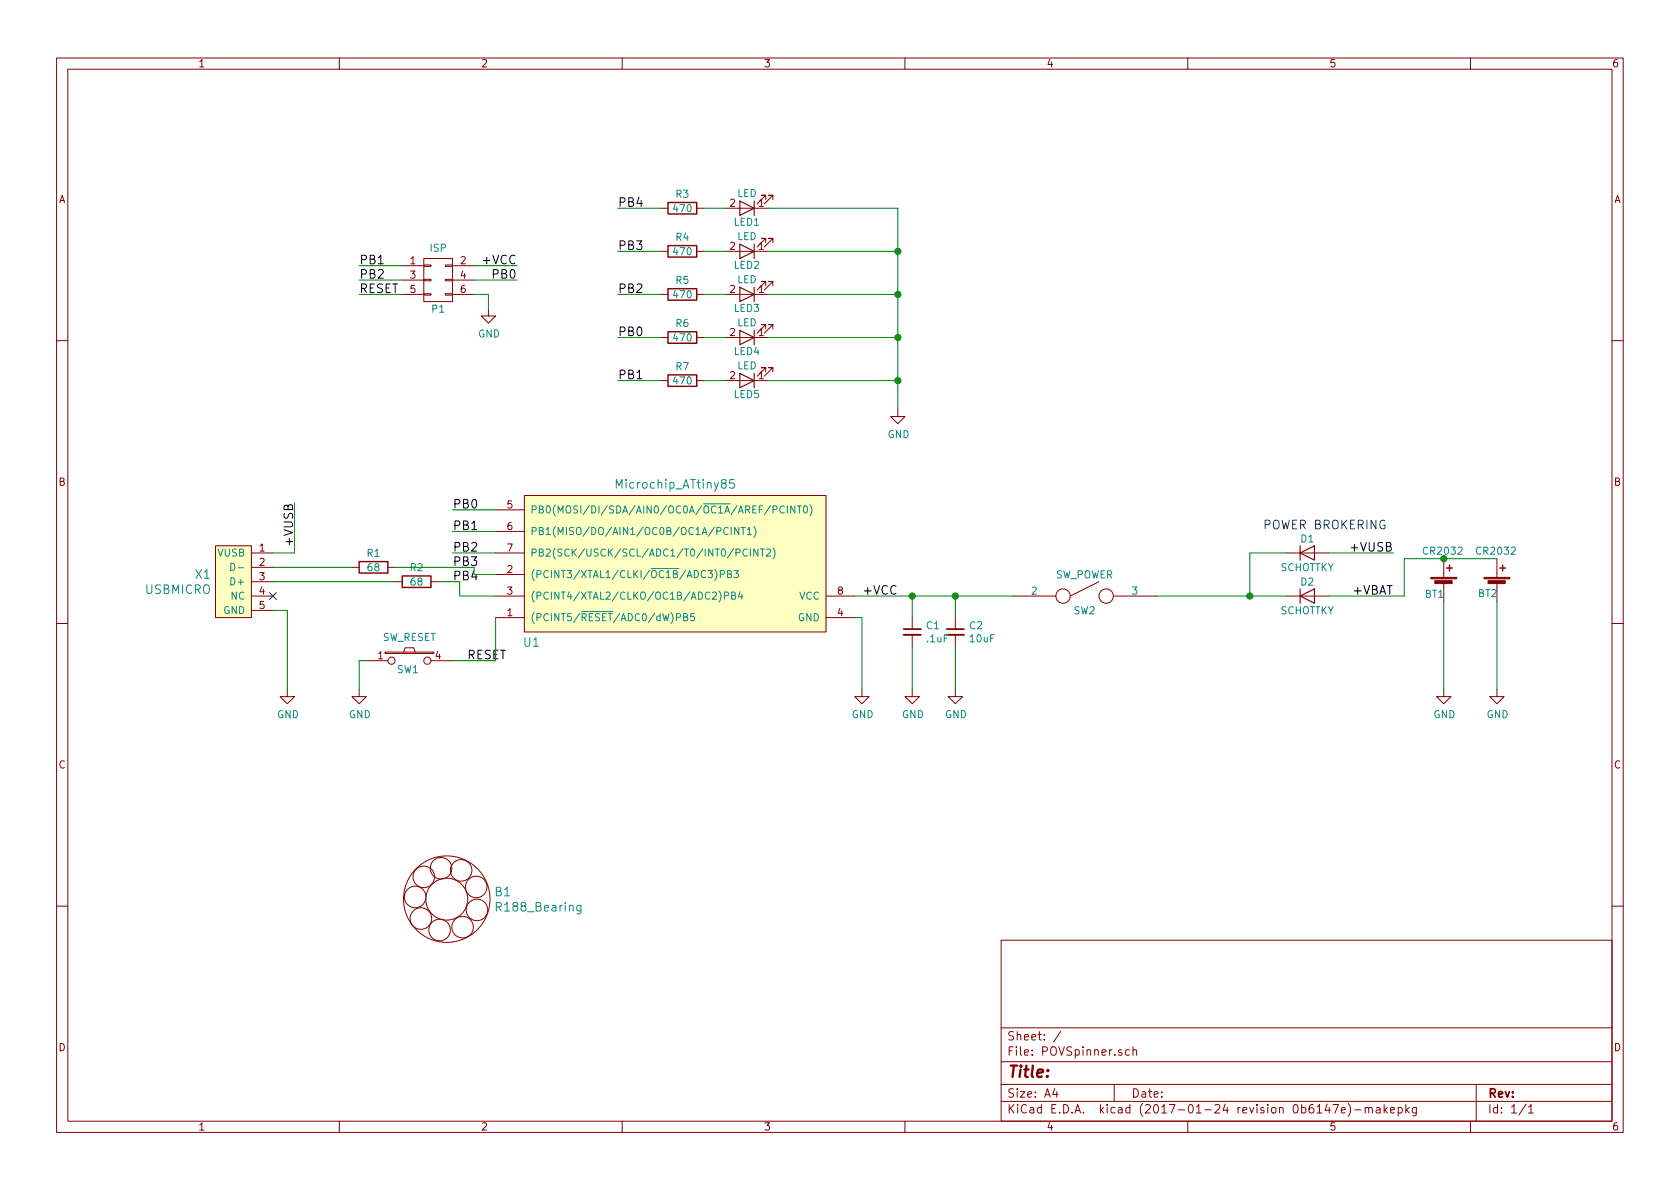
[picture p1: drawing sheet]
EESchema Schematic File Version 2
LIBS:power
LIBS:device
LIBS:transistors
LIBS:conn
LIBS:linear
LIBS:regul
LIBS:74xx
LIBS:cmos4000
LIBS:adc-dac
LIBS:memory
LIBS:xilinx
LIBS:microcontrollers
LIBS:dsp
LIBS:microchip
LIBS:analog_switches
LIBS:motorola
LIBS:texas
LIBS:intel
LIBS:audio
LIBS:interface
LIBS:digital-audio
LIBS:philips
LIBS:display
LIBS:cypress
LIBS:siliconi
LIBS:opto
LIBS:atmel
LIBS:contrib
LIBS:valves
LIBS:POVSpinner
LIBS:POVSpinner-cache
EELAYER 26 0
EELAYER END
$Descr A4 11693 8268
encoding utf-8
Sheet 1 1
Title ""
Date ""
Rev ""
Comp ""
Comment1 ""
Comment2 ""
Comment3 ""
Comment4 ""
$EndDescr
$Comp
L Microchip_ATtiny85 U1
U 1 1
P 4100 3340
F 0 "U1" H 3700 2220 60  0000 C CNN
F 1 "Microchip_ATtiny85" H 4700 3321 60  0000 C CNN
F 2 "Housings_SOIC:SOIC-8_3.9x4.9mm_Pitch1.27mm" H 4100 3340 60  0001 C CNN
F 3 "" H 4100 3340 60  0001 C CNN
	1    4100 3340
	1    0    0    -1  
$EndComp
$Comp
L GND #PWR01
U 1 1
P 6000 4790
F 0 "#PWR01" H 6000 4540 50  0001 C CNN
F 1 "GND" H 6005 4617 50  0000 C CNN
F 2 "" H 6000 4790 50  0001 C CNN
F 3 "" H 6000 4790 50  0001 C CNN
	1    6000 4790
	1    0    0    -1  
$EndComp
$Comp
L USBMICRO X1
U 1 1
P 1600 4040
F 0 "X1" H 1472 3992 60  0000 R CNN
F 1 "USBMICRO" H 1472 4098 60  0000 R CNN
F 2 "Micro_USB:MICRO_USB_10118194" H 1600 4040 60  0001 C CNN
F 3 "" H 1600 4040 60  0000 C CNN
	1    1600 4040
	1    0    0    1   
$EndComp
$Comp
L R R1
U 1 1
P 2600 3940
F 0 "R1" V 2500 3940 50  0000 C CNN
F 1 "68" V 2600 3940 50  0000 C CNN
F 2 "Resistors_SMD:R_0805" V 2530 3940 50  0001 C CNN
F 3 "" H 2600 3940 50  0001 C CNN
	1    2600 3940
	0    1    1    0   
$EndComp
$Comp
L R R2
U 1 1
P 2900 4040
F 0 "R2" V 2800 4040 50  0000 C CNN
F 1 "68" V 2900 4040 50  0000 C CNN
F 2 "Resistors_SMD:R_0805" V 2830 4040 50  0001 C CNN
F 3 "" H 2900 4040 50  0001 C CNN
	1    2900 4040
	0    1    1    0   
$EndComp
$Comp
L SW_PUSH SW1
U 1 1
P 2850 4590
F 0 "SW1" H 2840 4530 50  0000 C CNN
F 1 "SW_RESET" H 2850 4754 50  0000 C CNN
F 2 "Switch_PT810:SWITCH_PTS810" H 2850 4590 50  0001 C CNN
F 3 "" H 2850 4590 50  0000 C CNN
	1    2850 4590
	1    0    0    -1  
$EndComp
$Comp
L GND #PWR02
U 1 1
P 2500 4790
F 0 "#PWR02" H 2500 4540 50  0001 C CNN
F 1 "GND" H 2505 4617 50  0000 C CNN
F 2 "" H 2500 4790 50  0001 C CNN
F 3 "" H 2500 4790 50  0001 C CNN
	1    2500 4790
	1    0    0    -1  
$EndComp
NoConn ~ 1900 4140
Text Label 2050 3490 3    60   ~ 0
+VUSB
$Comp
L D D2
U 1 1
P 9100 4140
F 0 "D2" H 9100 4240 50  0000 C CNN
F 1 "SCHOTTKY" H 9100 4040 50  0000 C CNN
F 2 "Diodes_SMD_SOD_323:SOD-323" H 9100 4140 50  0001 C CNN
F 3 "" H 9100 4140 50  0001 C CNN
	1    9100 4140
	1    0    0    -1  
$EndComp
$Comp
L D D1
U 1 1
P 9100 3840
F 0 "D1" H 9100 3940 50  0000 C CNN
F 1 "SCHOTTKY" H 9100 3740 50  0000 C CNN
F 2 "Diodes_SMD_SOD_323:SOD-323" H 9100 3840 50  0001 C CNN
F 3 "" H 9100 3840 50  0001 C CNN
	1    9100 3840
	1    0    0    -1  
$EndComp
$Comp
L C_Small C2
U 1 1
P 6650 4390
F 0 "C2" H 6742 4436 50  0000 L CNN
F 1 "10uF" H 6742 4345 50  0000 L CNN
F 2 "Capacitors_SMD:C_0805" H 6650 4390 50  0001 C CNN
F 3 "" H 6650 4390 50  0001 C CNN
	1    6650 4390
	1    0    0    -1  
$EndComp
$Comp
L C_Small C1
U 1 1
P 6350 4390
F 0 "C1" H 6442 4436 50  0000 L CNN
F 1 ".1uF" H 6442 4345 50  0000 L CNN
F 2 "Capacitors_SMD:C_0805" H 6350 4390 50  0001 C CNN
F 3 "" H 6350 4390 50  0001 C CNN
	1    6350 4390
	1    0    0    -1  
$EndComp
Text Label 9700 3840 2    60   ~ 0
+VUSB
Text Label 9700 4140 2    60   ~ 0
+VBAT
$Comp
L GND #PWR03
U 1 1
P 6350 4790
F 0 "#PWR03" H 6350 4540 50  0001 C CNN
F 1 "GND" H 6355 4617 50  0000 C CNN
F 2 "" H 6350 4790 50  0001 C CNN
F 3 "" H 6350 4790 50  0001 C CNN
	1    6350 4790
	1    0    0    -1  
$EndComp
$Comp
L GND #PWR04
U 1 1
P 6650 4790
F 0 "#PWR04" H 6650 4540 50  0001 C CNN
F 1 "GND" H 6655 4617 50  0000 C CNN
F 2 "" H 6650 4790 50  0001 C CNN
F 3 "" H 6650 4790 50  0001 C CNN
	1    6650 4790
	1    0    0    -1  
$EndComp
$Comp
L GND #PWR05
U 1 1
P 2000 4790
F 0 "#PWR05" H 2000 4540 50  0001 C CNN
F 1 "GND" H 2005 4617 50  0000 C CNN
F 2 "" H 2000 4790 50  0001 C CNN
F 3 "" H 2000 4790 50  0001 C CNN
	1    2000 4790
	1    0    0    -1  
$EndComp
$Comp
L LED LED1
U 1 1
P 5200 1440
F 0 "LED1" H 5200 1540 50  0000 C CNN
F 1 "LED" H 5200 1340 50  0000 C CNN
F 2 "LEDs:LED_0805" H 5200 1440 50  0001 C CNN
F 3 "" H 5200 1440 50  0001 C CNN
	1    5200 1440
	-1   0    0    1   
$EndComp
$Comp
L LED LED2
U 1 1
P 5200 1740
F 0 "LED2" H 5200 1840 50  0000 C CNN
F 1 "LED" H 5200 1640 50  0000 C CNN
F 2 "LEDs:LED_0805" H 5200 1740 50  0001 C CNN
F 3 "" H 5200 1740 50  0001 C CNN
	1    5200 1740
	-1   0    0    1   
$EndComp
$Comp
L LED LED3
U 1 1
P 5200 2040
F 0 "LED3" H 5200 2140 50  0000 C CNN
F 1 "LED" H 5200 1940 50  0000 C CNN
F 2 "LEDs:LED_0805" H 5200 2040 50  0001 C CNN
F 3 "" H 5200 2040 50  0001 C CNN
	1    5200 2040
	-1   0    0    1   
$EndComp
$Comp
L LED LED4
U 1 1
P 5200 2340
F 0 "LED4" H 5200 2440 50  0000 C CNN
F 1 "LED" H 5200 2240 50  0000 C CNN
F 2 "LEDs:LED_0805" H 5200 2340 50  0001 C CNN
F 3 "" H 5200 2340 50  0001 C CNN
	1    5200 2340
	-1   0    0    1   
$EndComp
$Comp
L LED LED5
U 1 1
P 5200 2640
F 0 "LED5" H 5200 2740 50  0000 C CNN
F 1 "LED" H 5200 2540 50  0000 C CNN
F 2 "LEDs:LED_0805" H 5200 2640 50  0001 C CNN
F 3 "" H 5200 2640 50  0001 C CNN
	1    5200 2640
	-1   0    0    1   
$EndComp
$Comp
L R R3
U 1 1
P 4750 1440
F 0 "R3" V 4650 1440 50  0000 C CNN
F 1 "470" V 4750 1440 50  0000 C CNN
F 2 "Resistors_SMD:R_0805" V 4680 1440 50  0001 C CNN
F 3 "" H 4750 1440 50  0001 C CNN
	1    4750 1440
	0    1    1    0   
$EndComp
$Comp
L R R4
U 1 1
P 4750 1740
F 0 "R4" V 4650 1740 50  0000 C CNN
F 1 "470" V 4750 1740 50  0000 C CNN
F 2 "Resistors_SMD:R_0805" V 4680 1740 50  0001 C CNN
F 3 "" H 4750 1740 50  0001 C CNN
	1    4750 1740
	0    1    1    0   
$EndComp
$Comp
L R R5
U 1 1
P 4750 2040
F 0 "R5" V 4650 2040 50  0000 C CNN
F 1 "470" V 4750 2040 50  0000 C CNN
F 2 "Resistors_SMD:R_0805" V 4680 2040 50  0001 C CNN
F 3 "" H 4750 2040 50  0001 C CNN
	1    4750 2040
	0    1    1    0   
$EndComp
$Comp
L R R6
U 1 1
P 4750 2340
F 0 "R6" V 4650 2340 50  0000 C CNN
F 1 "470" V 4750 2340 50  0000 C CNN
F 2 "Resistors_SMD:R_0805" V 4680 2340 50  0001 C CNN
F 3 "" H 4750 2340 50  0001 C CNN
	1    4750 2340
	0    1    1    0   
$EndComp
$Comp
L R R7
U 1 1
P 4750 2640
F 0 "R7" V 4650 2640 50  0000 C CNN
F 1 "470" V 4750 2640 50  0000 C CNN
F 2 "Resistors_SMD:R_0805" V 4680 2640 50  0001 C CNN
F 3 "" H 4750 2640 50  0001 C CNN
	1    4750 2640
	0    1    1    0   
$EndComp
Text Label 3150 3540 0    60   ~ 0
PB0
Text Label 3150 3690 0    60   ~ 0
PB1
Text Label 3150 3840 0    60   ~ 0
PB2
Text Label 3150 3940 0    60   ~ 0
PB3
Text Label 3150 4040 0    60   ~ 0
PB4
$Comp
L GND #PWR06
U 1 1
P 6250 2840
F 0 "#PWR06" H 6250 2590 50  0001 C CNN
F 1 "GND" H 6255 2667 50  0000 C CNN
F 2 "" H 6250 2840 50  0001 C CNN
F 3 "" H 6250 2840 50  0001 C CNN
	1    6250 2840
	1    0    0    -1  
$EndComp
Text Label 4300 1440 0    60   ~ 0
PB4
Text Label 4300 1740 0    60   ~ 0
PB3
Text Label 4300 2040 0    60   ~ 0
PB2
Text Label 4300 2340 0    60   ~ 0
PB0
Text Label 4300 2640 0    60   ~ 0
PB1
$Comp
L SPST SW2
U 1 1
P 7550 4140
F 0 "SW2" H 7550 4040 50  0000 C CNN
F 1 "SW_POWER" H 7550 4290 50  0000 C CNN
F 2 "Switch_CL_SB_12B:SWITCH_CL_SB_12B" H 7550 4140 50  0001 C CNN
F 3 "" H 7550 4140 50  0000 C CNN
	1    7550 4140
	1    0    0    -1  
$EndComp
$Comp
L CONN_02X03 P1
U 1 1
P 3050 1940
F 0 "P1" H 3050 1740 50  0000 C CNN
F 1 "ISP" H 3050 2164 50  0000 C CNN
F 2 "ISP:ISP" H 3050 740 50  0001 C CNN
F 3 "" H 3050 740 50  0001 C CNN
	1    3050 1940
	1    0    0    -1  
$EndComp
Text Label 3250 4590 0    60   ~ 0
RESET
Text Label 2500 1840 0    60   ~ 0
PB1
Text Label 2500 1940 0    60   ~ 0
PB2
Text Label 2500 2040 0    60   ~ 0
RESET
Text Label 3600 1940 2    60   ~ 0
PB0
$Comp
L GND #PWR07
U 1 1
P 3400 2140
F 0 "#PWR07" H 3400 1890 50  0001 C CNN
F 1 "GND" H 3405 1967 50  0000 C CNN
F 2 "" H 3400 2140 50  0001 C CNN
F 3 "" H 3400 2140 50  0001 C CNN
	1    3400 2140
	1    0    0    -1  
$EndComp
Text Label 6000 4140 0    60   ~ 0
+VCC
Text Label 3600 1840 2    60   ~ 0
+VCC
$Comp
L Battery_Cell BT1
U 1 1
P 10050 4080
F 0 "BT1" H 9915 4035 50  0000 L CNN
F 1 "CR2032" H 9895 4335 50  0000 L CNN
F 2 "BatteryHolder_MPD_BK_888:BatteryHolder_MPD_BK_888" V 10050 4140 50  0001 C CNN
F 3 "" V 10050 4140 50  0001 C CNN
	1    10050 4080
	1    0    0    -1  
$EndComp
$Comp
L Battery_Cell BT2
U 1 1
P 10420 4080
F 0 "BT2" H 10285 4040 50  0000 L CNN
F 1 "CR2032" H 10265 4335 50  0000 L CNN
F 2 "BatteryHolder_MPD_BK_888:BatteryHolder_MPD_BK_888" V 10420 4140 50  0001 C CNN
F 3 "" V 10420 4140 50  0001 C CNN
	1    10420 4080
	1    0    0    -1  
$EndComp
$Comp
L GND #PWR08
U 1 1
P 10050 4790
F 0 "#PWR08" H 10050 4540 50  0001 C CNN
F 1 "GND" H 10055 4617 50  0000 C CNN
F 2 "" H 10050 4790 50  0001 C CNN
F 3 "" H 10050 4790 50  0001 C CNN
	1    10050 4790
	1    0    0    -1  
$EndComp
$Comp
L GND #PWR09
U 1 1
P 10420 4790
F 0 "#PWR09" H 10420 4540 50  0001 C CNN
F 1 "GND" H 10425 4617 50  0000 C CNN
F 2 "" H 10420 4790 50  0001 C CNN
F 3 "" H 10420 4790 50  0001 C CNN
	1    10420 4790
	1    0    0    -1  
$EndComp
Text Notes 8790 3685 0    60   ~ 0
POWER BROKERING
$Comp
L 608_Bearing B1
U 1 1
P 3260 6050
F 0 "B1" H 3439 5903 60  0000 L CNN
F 1 "R188_Bearing" H 3439 5797 60  0000 L CNN
F 2 "Bearings_R188:Bearings_R188" H 3260 6050 60  0001 C CNN
F 3 "" H 3260 6050 60  0001 C CNN
	1    3260 6050
	1    0    0    -1  
$EndComp
Wire Wire Line
	3450 4290 3450 4590
Wire Wire Line
	3450 4590 3150 4590
Wire Wire Line
	3450 3990 3300 3990
Wire Wire Line
	3300 3990 3300 3940
Wire Wire Line
	3300 3940 2750 3940
Wire Wire Line
	2450 3940 1900 3940
Wire Wire Line
	3450 4140 3200 4140
Wire Wire Line
	3200 4140 3200 4040
Wire Wire Line
	3200 4040 3050 4040
Wire Wire Line
	2750 4040 1900 4040
Wire Wire Line
	1900 3840 2050 3840
Wire Wire Line
	2050 3840 2050 3490
Wire Wire Line
	8950 3840 8700 3840
Wire Wire Line
	8700 3840 8700 4140
Connection ~ 8700 4140
Wire Wire Line
	6650 4290 6650 4140
Connection ~ 6650 4140
Wire Wire Line
	6350 4290 6350 4140
Connection ~ 6350 4140
Wire Wire Line
	9250 3840 9700 3840
Wire Wire Line
	9250 4140 9775 4140
Wire Wire Line
	6650 4790 6650 4490
Wire Wire Line
	6350 4490 6350 4790
Wire Wire Line
	6000 4790 6000 4290
Wire Wire Line
	6000 4290 5950 4290
Wire Wire Line
	2500 4790 2500 4590
Wire Wire Line
	2500 4590 2550 4590
Wire Wire Line
	1900 4240 2000 4240
Wire Wire Line
	2000 4240 2000 4790
Wire Wire Line
	4900 1440 5050 1440
Wire Wire Line
	4900 1740 5050 1740
Wire Wire Line
	4900 2040 5050 2040
Wire Wire Line
	4900 2340 5050 2340
Wire Wire Line
	4900 2640 5050 2640
Wire Wire Line
	3450 3540 3150 3540
Wire Wire Line
	3450 3690 3150 3690
Wire Wire Line
	3450 3840 3150 3840
Wire Wire Line
	5350 1440 6250 1440
Wire Wire Line
	6250 1440 6250 2840
Wire Wire Line
	5350 1740 6250 1740
Connection ~ 6250 1740
Wire Wire Line
	5350 2040 6250 2040
Connection ~ 6250 2040
Wire Wire Line
	5350 2340 6250 2340
Connection ~ 6250 2340
Wire Wire Line
	5350 2640 6250 2640
Connection ~ 6250 2640
Wire Wire Line
	4600 1440 4300 1440
Wire Wire Line
	4600 1740 4300 1740
Wire Wire Line
	4600 2040 4300 2040
Wire Wire Line
	4600 2340 4300 2340
Wire Wire Line
	4600 2640 4300 2640
Wire Wire Line
	2800 1840 2500 1840
Wire Wire Line
	2800 1940 2500 1940
Wire Wire Line
	2800 2040 2500 2040
Wire Wire Line
	3300 1940 3600 1940
Wire Wire Line
	3300 2040 3400 2040
Wire Wire Line
	3400 2040 3400 2140
Wire Wire Line
	5950 4140 7050 4140
Wire Wire Line
	8050 4140 8950 4140
Wire Wire Line
	3300 1840 3600 1840
Wire Wire Line
	9775 3880 10420 3880
Wire Wire Line
	9775 4140 9775 3880
Connection ~ 10050 3880
Wire Wire Line
	10420 4180 10420 4790
Wire Wire Line
	10050 4180 10050 4790
$EndSCHEMATC
